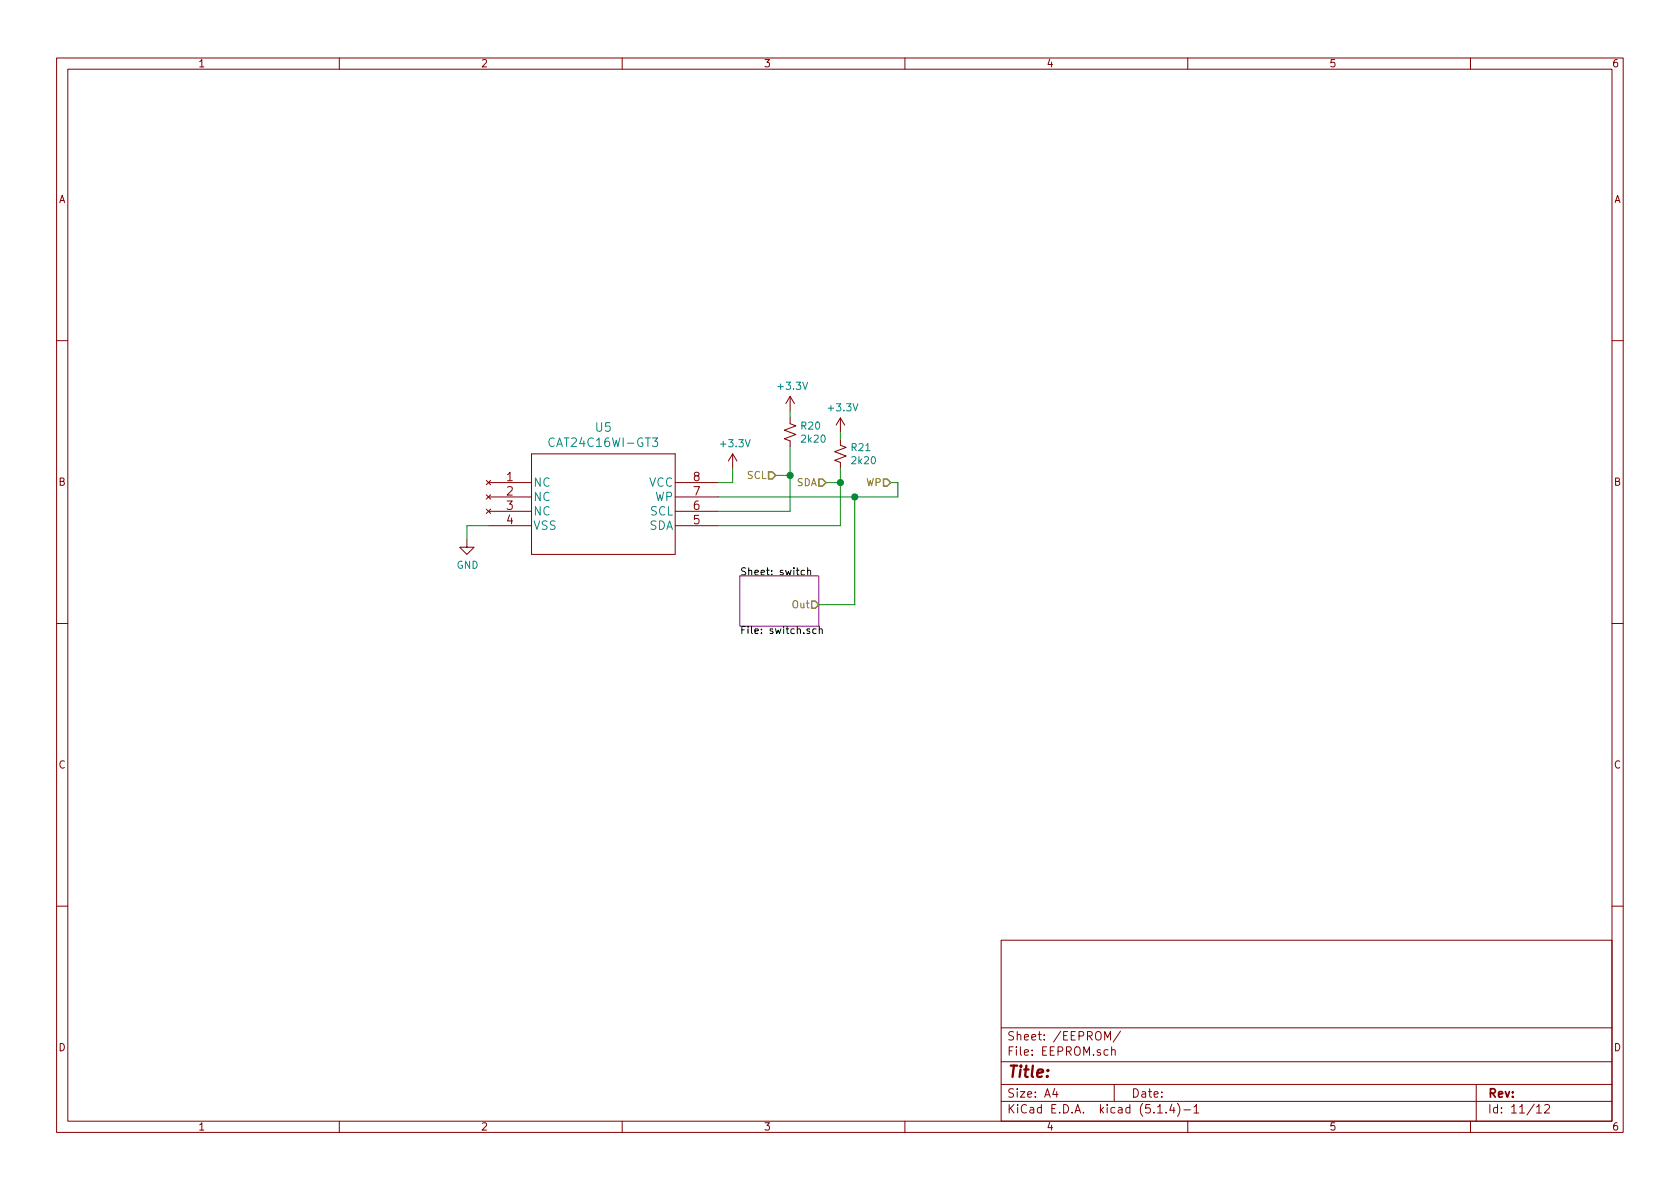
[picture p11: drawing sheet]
EESchema Schematic File Version 4
LIBS:Board-cache
EELAYER 30 0
EELAYER END
$Descr A4 11693 8268
encoding utf-8
Sheet 11 12
Title ""
Date ""
Rev ""
Comp ""
Comment1 ""
Comment2 ""
Comment3 ""
Comment4 ""
$EndDescr
$Comp
L power:GND #PWR0133
U 1 1
P 3250 3750
F 0 "#PWR0133" H 3250 3500 50  0001 C CNN
F 1 "GND" H 3255 3577 50  0000 C CNN
F 2 "" H 3250 3750 50  0001 C CNN
F 3 "" H 3250 3750 50  0001 C CNN
	1    3250 3750
	1    0    0    -1  
$EndComp
$Comp
L power:+3.3V #PWR0134
U 1 1
P 5100 3250
F 0 "#PWR0134" H 5100 3100 50  0001 C CNN
F 1 "+3.3V" H 5115 3423 50  0000 C CNN
F 2 "" H 5100 3250 50  0001 C CNN
F 3 "" H 5100 3250 50  0001 C CNN
	1    5100 3250
	1    0    0    -1  
$EndComp
Wire Wire Line
	3250 3750 3250 3650
Wire Wire Line
	3250 3650 3400 3650
Wire Wire Line
	5100 3250 5100 3350
Wire Wire Line
	5100 3350 5000 3350
$Sheet
S 5150 4000 550  350 
U 5DD45146
F0 "switch" 50
F1 "switch.sch" 50
F2 "Out" O R 5700 4200 50 
$EndSheet
Wire Wire Line
	5000 3450 5950 3450
Wire Wire Line
	5700 4200 5950 4200
Wire Wire Line
	5950 4200 5950 3450
Connection ~ 5950 3450
Wire Wire Line
	5500 3100 5500 3300
$Comp
L power:+3.3V #PWR0135
U 1 1
P 5500 2850
AR Path="/5DD36E4D/5DD48A78" Ref="#PWR0135"  Part="1" 
AR Path="/5DD36E4D/5DD45146/5DD48A78" Ref="#PWR?"  Part="1" 
F 0 "#PWR0135" H 5500 2700 50  0001 C CNN
F 1 "+3.3V" H 5515 3023 50  0000 C CNN
F 2 "" H 5500 2850 50  0001 C CNN
F 3 "" H 5500 2850 50  0001 C CNN
	1    5500 2850
	1    0    0    -1  
$EndComp
$Comp
L Device:R_Small_US R20
U 1 1
P 5500 3000
AR Path="/5DD36E4D/5DD48A7E" Ref="R20"  Part="1" 
AR Path="/5DD36E4D/5DD45146/5DD48A7E" Ref="R?"  Part="1" 
F 0 "R20" H 5568 3046 50  0000 L CNN
F 1 "2k20" H 5568 2955 50  0000 L CNN
F 2 "Resistor_SMD:R_0805_2012Metric_Pad1.15x1.40mm_HandSolder" H 5500 3000 50  0001 C CNN
F 3 "~" H 5500 3000 50  0001 C CNN
	1    5500 3000
	1    0    0    -1  
$EndComp
Wire Wire Line
	5500 2850 5500 2900
Wire Wire Line
	5850 3250 5850 3350
$Comp
L power:+3.3V #PWR0136
U 1 1
P 5850 3000
AR Path="/5DD36E4D/5DD48CEA" Ref="#PWR0136"  Part="1" 
AR Path="/5DD36E4D/5DD45146/5DD48CEA" Ref="#PWR?"  Part="1" 
F 0 "#PWR0136" H 5850 2850 50  0001 C CNN
F 1 "+3.3V" H 5865 3173 50  0000 C CNN
F 2 "" H 5850 3000 50  0001 C CNN
F 3 "" H 5850 3000 50  0001 C CNN
	1    5850 3000
	1    0    0    -1  
$EndComp
$Comp
L Device:R_Small_US R21
U 1 1
P 5850 3150
AR Path="/5DD36E4D/5DD48CF0" Ref="R21"  Part="1" 
AR Path="/5DD36E4D/5DD45146/5DD48CF0" Ref="R?"  Part="1" 
F 0 "R21" H 5918 3196 50  0000 L CNN
F 1 "2k20" H 5918 3105 50  0000 L CNN
F 2 "Resistor_SMD:R_0805_2012Metric_Pad1.15x1.40mm_HandSolder" H 5850 3150 50  0001 C CNN
F 3 "~" H 5850 3150 50  0001 C CNN
	1    5850 3150
	1    0    0    -1  
$EndComp
Wire Wire Line
	5850 3000 5850 3050
Wire Wire Line
	5000 3650 5850 3650
Wire Wire Line
	5000 3550 5500 3550
Text HLabel 6200 3350 0    50   Input ~ 0
WP
Wire Wire Line
	6200 3350 6250 3350
Wire Wire Line
	6250 3350 6250 3450
Wire Wire Line
	5950 3450 6250 3450
Text HLabel 5400 3300 0    50   Input ~ 0
SCL
Text HLabel 5750 3350 0    50   Input ~ 0
SDA
Wire Wire Line
	5400 3300 5500 3300
Connection ~ 5500 3300
Wire Wire Line
	5500 3300 5500 3550
Wire Wire Line
	5750 3350 5850 3350
Connection ~ 5850 3350
Wire Wire Line
	5850 3350 5850 3650
$Comp
L CAT24:CAT24C16WI-GT3 U5
U 1 1
P 3400 3350
F 0 "U5" H 4200 3737 60  0000 C CNN
F 1 "CAT24C16WI-GT3" H 4200 3631 60  0000 C CNN
F 2 "CAT24:CAT24C16WI-GT3" H 4200 3590 60  0001 C CNN
F 3 "" H 3400 3350 60  0000 C CNN
	1    3400 3350
	1    0    0    -1  
$EndComp
$EndSCHEMATC
